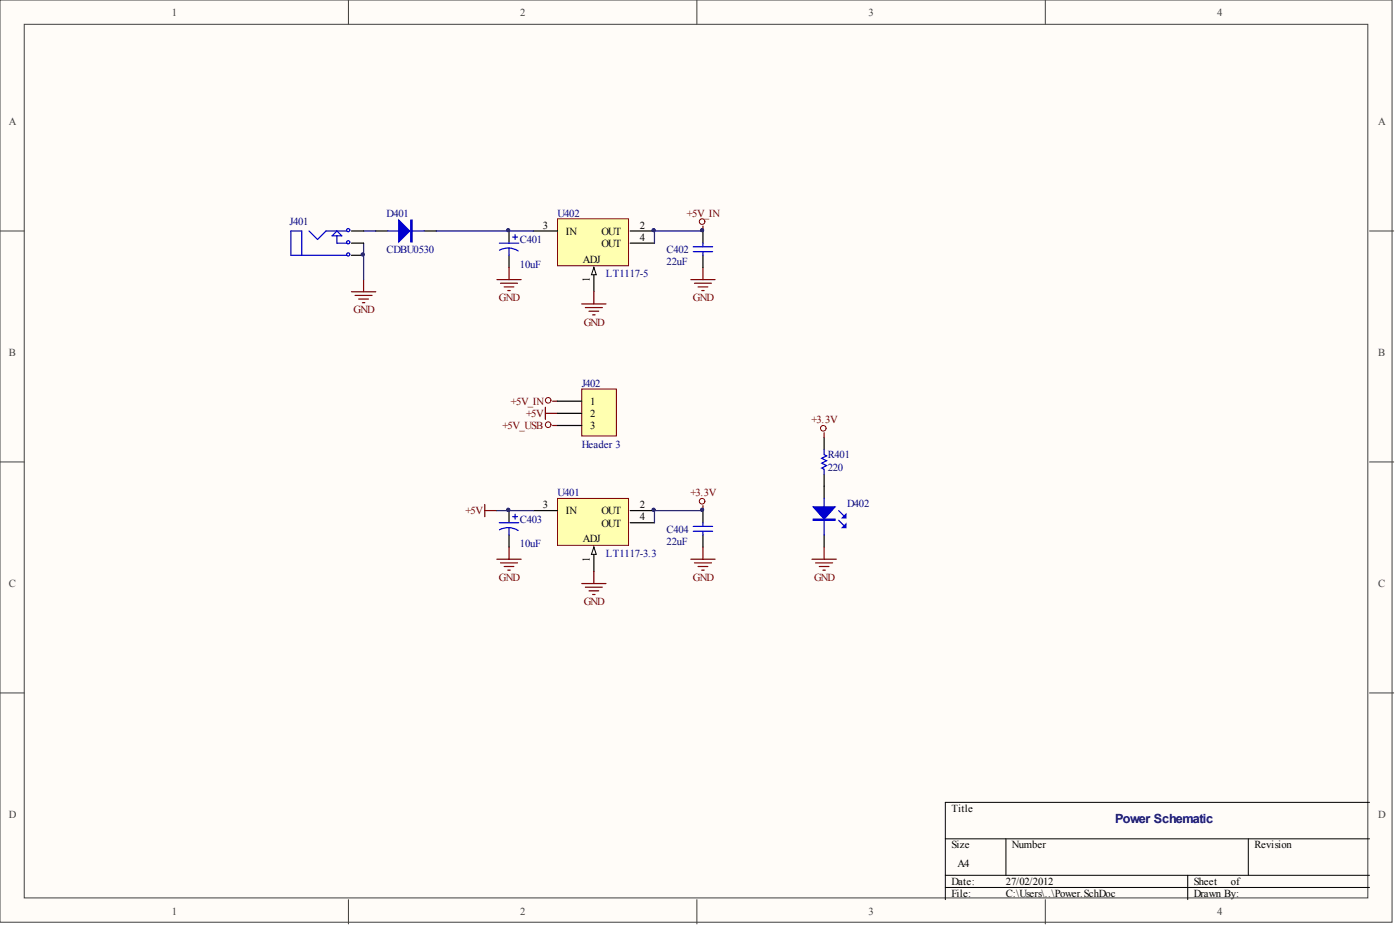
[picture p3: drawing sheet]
<svg xmlns="http://www.w3.org/2000/svg" width="292mm" height="193mm" viewBox="0 0 292 193" stroke-linecap="round" stroke-linejoin="round" font-family="sans-serif">
<g fill="#fffcf8" stroke="#404040" stroke-width=".21">
<path d="M0 0h290.4v192.4h-290.4z"/>
<path d="M5.1 5.1h280.3v182.2h-280.3z"/>
</g>
<path d="M72.7 0v5.1M145.4 0v5.1M218.1 0v5.1M0 48.2h5.1M285.7 48.2h5.1M0 96.4h5.1M285.7 96.4h5.1M0 144.6h5.1M285.7 144.6h5.1M72.7 187.7v5M145.4 187.7v5M218.1 187.7v5" fill="none" stroke="#404040" stroke-width=".21"/>
<path d="M197.2 175h88.5M209.9 175v7.6M260.5 175v7.6M285.7 167.4h-88.5v20.3M197.2 182.6h88.5M197.2 185.1h88.5M247.8 182.6v5.1" fill="none" stroke="#000" stroke-width=".21"/>
<path d="M75.9 58.3v2.6M73.3 60.9h5.1M74.1 61.6h3.5M74.8 62.4h2.1M75.6 63.2h.5" fill="none" stroke="#800000" stroke-width=".25"/>
<path d="M116.3 104h14.8v9.8h-14.8z" fill="#ffffb0" stroke="#800000" stroke-width=".21"/>
<path d="M123.9 114.1v5.1" fill="none" stroke="#000" stroke-width=".25"/>
<path d="M123.9 114.1l.5 1.5h-1z" fill="#fffcf8" stroke="#000" stroke-width=".21"/>
<path d="M111.3 106.5h5M131.5 106.5h5M131.5 109.1h5" fill="none" stroke="#000" stroke-width=".25"/>
<path d="M116.3 45.7h14.8v9.7h-14.8z" fill="#ffffb0" stroke="#800000" stroke-width=".21"/>
<path d="M123.9 55.8v5.1" fill="none" stroke="#000" stroke-width=".25"/>
<path d="M123.9 55.8l.5 1.5h-1z" fill="#fffcf8" stroke="#000" stroke-width=".21"/>
<path d="M106.2 48.2v2.5M106.2 53.3v2.5M111.3 48.2h5M131.5 48.2h5M131.5 50.7h5" fill="none" stroke="#000" stroke-width=".25"/>
<path d="M104.2 50.7h4M106.2 51.7l.8 .2 1.1 .4M106.2 51.7l-1.2 .2-.8 .3M106.2 51.7v1.6M107 49.5h1M107.5 48.9v1.1" fill="none" stroke="#00f" stroke-width=".25"/>
<g fill="none" stroke="#800000" stroke-width=".25">
<path d="M103.7 58.3h5M104.4 59.1h3.6M105.2 59.9h2M106.2 55.8v2.5M144.1 58.3h5.1M144.9 59.1h3.5M145.7 59.9h2M146.7 47.2v1M146.7 55.8v2.5M106 60.6h.5M121.4 63.4h5M122.1 64.2h3.6"/>
<path d="M122.9 64.9h2M123.7 65.7h.5M123.9 60.9v2.5M146.4 60.6h.5M113.8 85v2.5M113.8 86.2h2.5M115.3 83.7h1M115.3 88.8h1M101.1 105.3v2.5M101.1 106.5h2.6M103.7 116.7h5M104.4 117.4h3.6"/>
<path d="M105.2 118.2h2M106 118.9h.5M106.2 114.1v2.6M123.9 119.2v2.5M144.1 116.7h5.1M144.9 117.4h3.5M145.7 118.2h2M146.4 118.9h.5M146.7 105.5v1M146.7 114.1v2.6M121.4 121.7h5M122.1 122.5h3.6"/>
<path d="M122.9 123.3h2M123.7 124h.5"/>
</g>
<path d="M75.9 48.2h2.5M91 48.2h20.3M146.7 48.2h-10.2v2.5M103.7 106.5h7.6M146.7 106.5h-10.2v2.6" fill="none" stroke="#000080" stroke-width=".25"/>
<g fill="none" stroke="#800000" stroke-width=".21">
<circle cx="146.5" cy="46.2" r=".58"/>
<circle cx="114.4" cy="88.6" r=".59"/>
<circle cx="114.4" cy="83.5" r=".58"/>
<circle cx="146.5" cy="104.6" r=".58"/>
</g>
<path d="M121.4 81.2h7.2v9.7h-7.2z" fill="#ffffb0" stroke="#800000" stroke-width=".21"/>
<g fill="none" stroke="#000" stroke-width=".25">
<path d="M73.3 48.2h2.6M73.3 50.7h2.6M73.3 53.3h2.6M78.4 48.2h2.5M88.5 48.2h2.5M146.7 48.2v2.5M146.7 53.3v2.5M116.3 83.7h5.1M116.3 86.2h5.1M116.3 88.8h5.1M171.9 91.3v2.5M171.9 98.9v5.1"/>
<path d="M106.2 106.5v2.6M106.2 111.6v2.5M146.7 106.5v2.6M146.7 111.6v2.5M171.9 111.6v2.5"/>
</g>
<g fill="none" stroke="#00f" stroke-width=".25">
<path d="M63 53.3v-5.1h-2.3v5.1h11.6M64.5 48.2l1.8 1.8 1.7-1.8h4.3M70.3 49.2v1.5h2M70.3 48.2l1 1h-2zM80.9 48.2h7.6M144.6 52.5h4.1M144.6 51.5h4.1M146.7 50.7v.8M146.7 52.5v.8M171.9 93.8v1.1l.6 .2-1.1 .5 1.1 .5-1.1 .5 1.1 .5-1.1 .5 .5 .3v1M104.2 109.1h4M106.2 110.1l.8 .1 1.1 .5"/>
<path d="M106.2 110.1l-1.2 .1-.8 .3M106.2 110.1v1.5M107 107.8h1M107.5 107.3v1M144.6 110.8h4.1M144.6 109.8h4.1M146.7 109.1v.7M146.7 110.8v.8M171.9 104v7.6M175 108.5l1 1.1M175 106.5l1 1"/>
<circle cx="72.6" cy="48" r=".33"/>
<circle cx="72.6" cy="53.1" r=".33"/>
<circle cx="72.6" cy="50.5" r=".33"/>
</g>
<g fill="#00f" stroke="#00f" stroke-width=".25">
<path d="M83.2 45.9l2.3 2.3-2.3 2.3z"/>
<path d="M169.7 105.8h4.5l-2.3 2.5z"/>
<path d="M176.5 109.3v.8h-.8z"/>
<path d="M176.5 107.3v.7h-.8z"/>
<path d="M85.7 45.9h.3v4.6h-.3z" fill-rule="evenodd"/>
<path d="M169.7 108.3h4.5v.2h-4.5z" fill-rule="evenodd"/>
</g>
<circle cx="171.8" cy="89.3" r=".58" fill="none" stroke="#800000" stroke-width=".21"/>
<path d="M171.9 90.3v1M169.4 116.7h5.1M170.2 117.4h3.5M170.9 118.2h2.1M171.7 118.9h.5M171.9 114.1v2.6" fill="none" stroke="#800000" stroke-width=".25"/>
<path d="M75.9 50.7v7.6" fill="none" stroke="#000080" stroke-width=".25"/>
<g fill="#000080" stroke="#000080" stroke-width=".21">
<circle cx="75.7" cy="53.1" r=".33"/>
<circle cx="106" cy="106.4" r=".34"/>
<circle cx="106" cy="48" r=".33"/>
<circle cx="136.4" cy="106.4" r=".34"/>
<circle cx="136.4" cy="48" r=".33"/>
<circle cx="146.5" cy="106.4" r=".34"/>
<circle cx="146.5" cy="48" r=".33"/>
</g>
<text font-size="2.6" fill="#000080" x="232.6" y="171.7">Power Schematic</text>
<g font-size="2.2" fill="#404040">
<text x="35.8" y="3.3">1</text>
<text x="108.5" y="3.3">2</text>
<text x="181.2" y="3.3">3</text>
<text x="253.9" y="3.3">4</text>
<text x="1.8" y="26.1">A</text>
<text x="287.6" y="26.1">A</text>
<text x="1.8" y="74.3">B</text>
<text x="287.6" y="74.3">B</text>
<text x="1.8" y="122.5">C</text>
<text x="287.6" y="122.5">C</text>
<text x="1.8" y="170.6">D</text>
<text x="287.6" y="170.6">D</text>
<text x="35.8" y="191">1</text>
<text x="108.5" y="191">2</text>
<text x="181.2" y="191">3</text>
<text x="253.9" y="191">4</text>
</g>
<g font-size="2.2" fill="#000080">
<text x="60.4" y="47">J401</text>
<text x="80.7" y="45.2">D401</text>
<text x="116.3" y="45.2">U402</text>
<text x="80.7" y="52.8">CDBU0530</text>
<text x="108.5" y="50.8">C401</text>
<text x="139.1" y="52.8">C402</text>
<text x="108.5" y="55.8">10uF</text>
<text x="126.4" y="57.9">LT1117-5</text>
<text x="139.1" y="55.3">22uF</text>
<text x="121.4" y="80.7">J402</text>
<text x="121.4" y="93.4">Header 3</text>
<text x="172.7" y="95.6">R401</text>
<text x="172.7" y="98.2">220</text>
<text x="116.3" y="103.5">U401</text>
<text x="176.8" y="105.8">D402</text>
<text x="108.5" y="109.1">C403</text>
<text x="139.1" y="113.7">22uF</text>
<text x="139.1" y="111.1">C404</text>
<text x="108.5" y="114.2">10uF</text>
<text x="126.4" y="116.2">LT1117-3.3</text>
</g>
<g font-size="2.2">
<text x="113.2" y="47.7">3</text>
<text x="133.5" y="47.7">2</text>
<text x="118.1" y="49">IN</text>
<text x="125.5" y="49">OUT</text>
<text x="125.5" y="51.5">OUT</text>
<text x="133.5" y="50.3">4</text>
<text x="121.6" y="54.8">ADJ</text>
<text x="123.1" y="58.9" transform="rotate(-90 123.1 58.9)">1</text>
<text x="123.1" y="84.5">1</text>
<text x="123.1" y="87">2</text>
<text x="123.1" y="89.6">3</text>
<text x="113.2" y="106">3</text>
<text x="118.1" y="107.3">IN</text>
<text x="125.5" y="107.3">OUT</text>
<text x="133.5" y="106">2</text>
<text x="121.6" y="113.1">ADJ</text>
<text x="125.5" y="109.9">OUT</text>
<text x="133.5" y="108.6">4</text>
<text x="123.1" y="117.2" transform="rotate(-90 123.1 117.2)">1</text>
<text x="198.5" y="169.4">Title</text>
<text x="198.5" y="177">Size</text>
<text x="211.1" y="177">Number</text>
<text x="261.7" y="177">Revision</text>
<text x="198.5" y="184.6">Date:</text>
<text x="199.8" y="180.8">A4</text>
<text x="209.9" y="184.6">27/02/2012</text>
<text x="249.1" y="184.6">Sheet</text>
<text x="256.8" y="184.6">of</text>
<text x="198.5" y="187.1">File:</text>
<text x="209.9" y="187.1">C:\Users\..\Power.SchDoc</text>
<text x="249.1" y="187.1">Drawn By:</text>
</g>
<g font-size="2.2" fill="#800000">
<text x="143.3" y="45.2">+5V_IN</text>
<text x="73.8" y="65.4">GND</text>
<text x="104.1" y="62.9">GND</text>
<text x="144.6" y="62.9">GND</text>
<text x="121.8" y="67.9">GND</text>
<text x="104.8" y="89.6">+5V_USB</text>
<text x="106.6" y="84.5">+5V_IN</text>
<text x="109.8" y="87">+5V</text>
<text x="169.3" y="88.3">+3.3V</text>
<text x="97.1" y="107.3">+5V</text>
<text x="144" y="103.5">+3.3V</text>
<text x="104.1" y="121.2">GND</text>
<text x="144.6" y="121.2">GND</text>
<text x="169.9" y="121.2">GND</text>
<text x="121.8" y="126.3">GND</text>
</g>
</svg>
